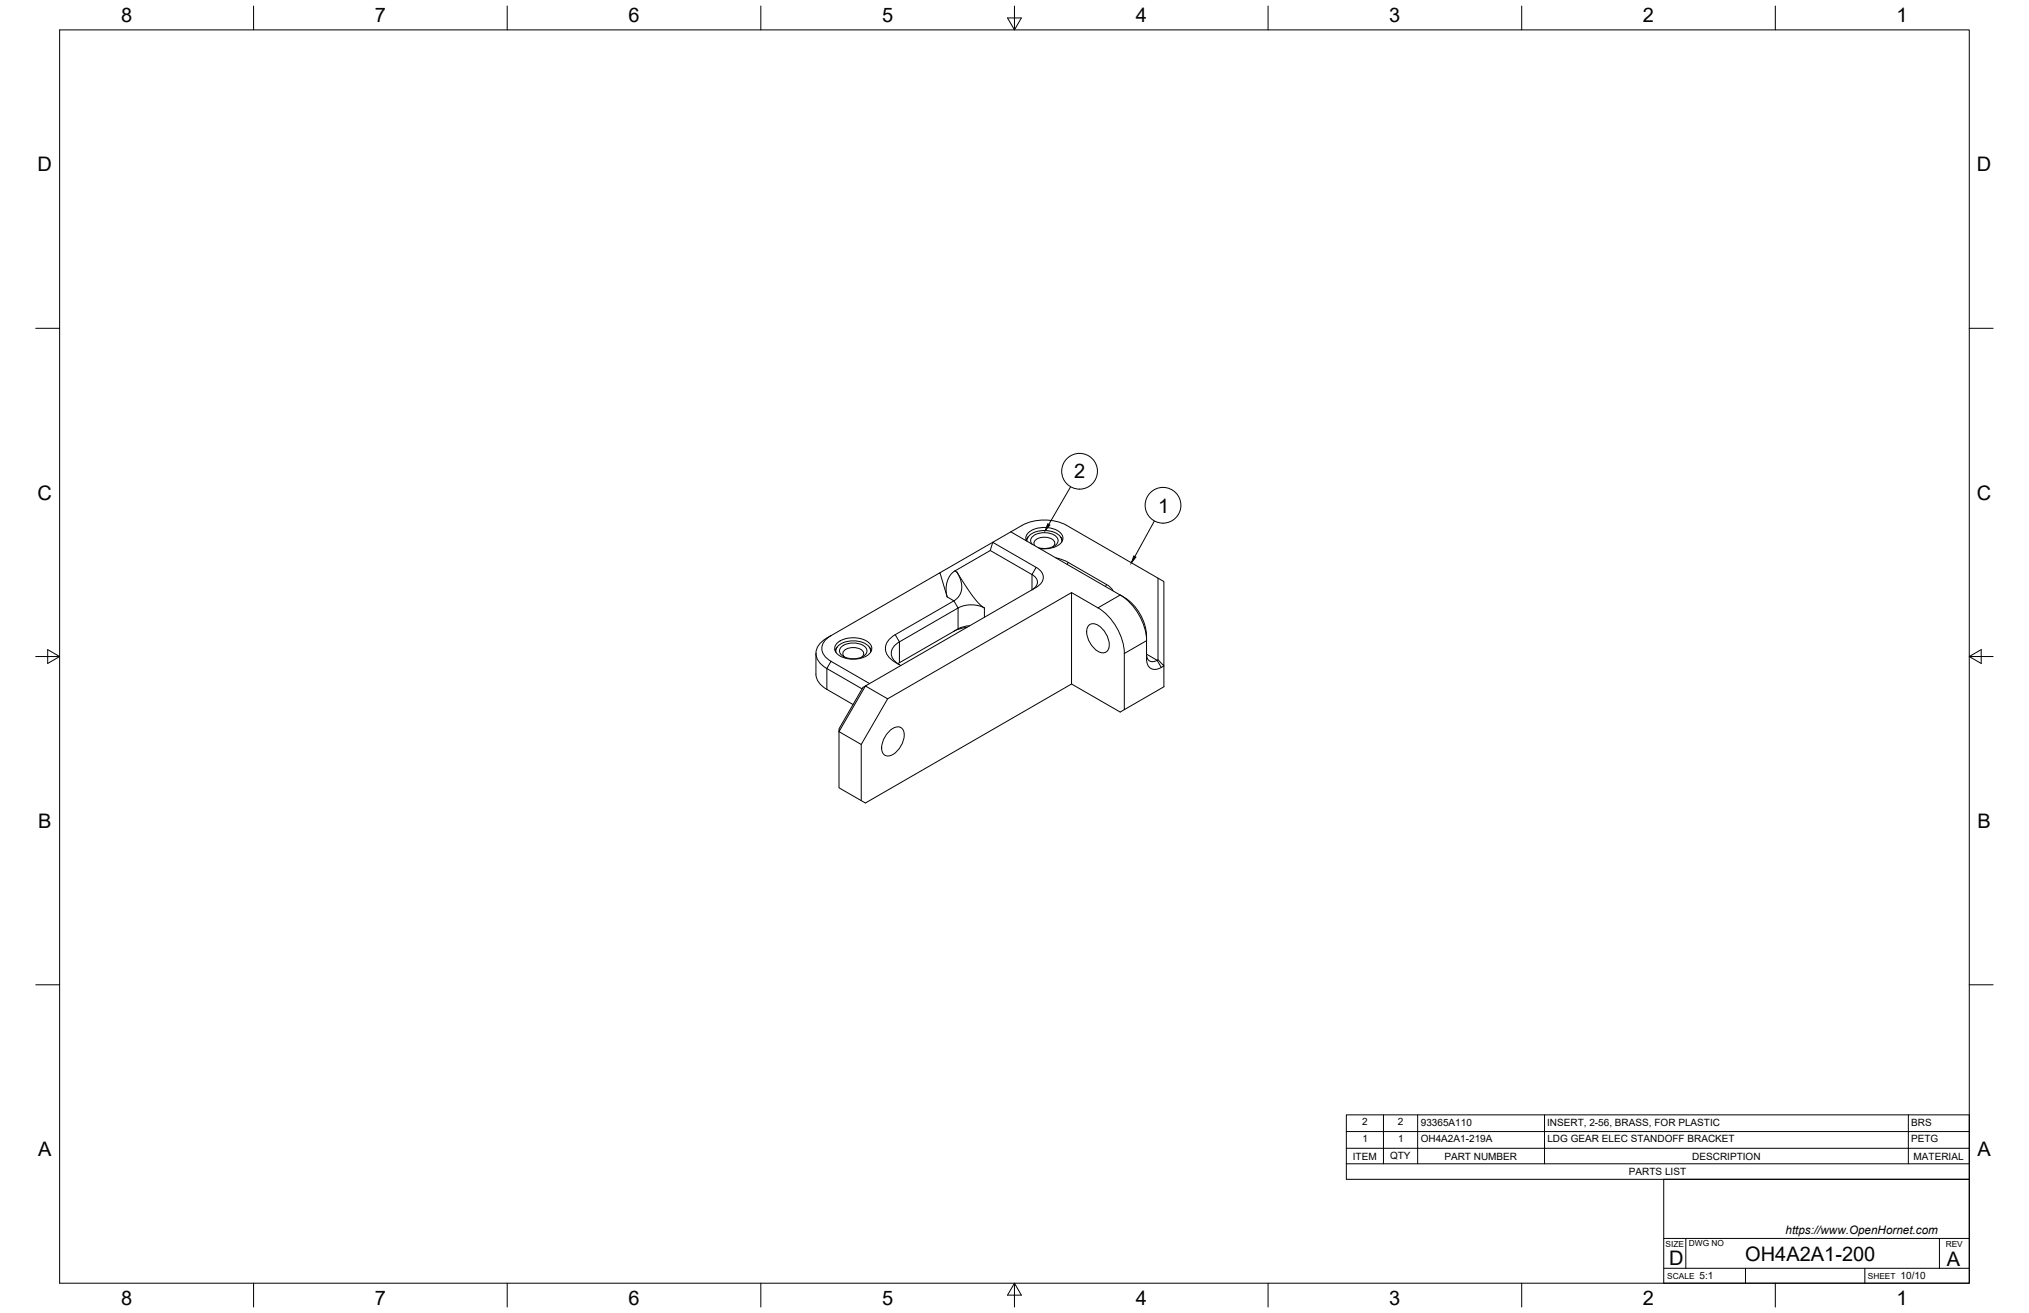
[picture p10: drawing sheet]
<svg xmlns="http://www.w3.org/2000/svg" width="864mm" height="559mm" viewBox="0 0 864 559" stroke-linecap="round" stroke-linejoin="round" font-family="sans-serif">
<!-- layer: Visible -->
<g fill="none" stroke="#000" stroke-width=".43">
<path d="M421.5 234.3l17.8 10.2a3.4 3.4 0 0 1 2.3 3.3 3.4 3.4 0 0 1-2.3 3.2M421.5 234.3l1-3.5-22.4 13M421.5 234.3l-15.1 8.7M422.5 230.8l7.7-4.4 46.6 26.8a20.8 20.8 0 0 1 11.2 19.5v7.8a3.8 3.8 0 0 0 1.9 4 3.8 3.8 0 0 0 4.4-.4l1.1-.7v8.9l-16.9 9.7v-23.9a24.7 24.7 0 0 0-11.2-19.4l-11.2-6.5-78.3 45.2-9.5-5.4 72.7-42a4.5 4.5 0 0 0 3.1-4.3 4.5 4.5 0 0 0-3.1-4.2zM430.2 226.4a28.2 28.2 0 0 1 8.6-4.3 21.3 21.3 0 0 1 15.2 1.5l38.9 22.5v34.7a2.83 2.83 0 0 1-3.3 .6 2.83 2.83 0 0 1-1.6-3M436.9 230.2a3.7 3.7 0 0 1 2.7-4.8 11 11 0 0 1 12.3 2.1 3.6 3.6 0 0 1-2.6 5.1l-3.7 .9h-3M437.1 230.3a5.4 5.4 0 0 1 5.5-4.4 9 9 0 0 1 9.1 3.1l.1 1.8M437.6 228.5l-.8 1.5M439.3 231.6a2.66 2.66 0 0 1 1.8-4.3 7.8 7.8 0 0 1 9.1 1.9 3.2 3.2 0 0 1-3 3.9l-2.6 .3-2.7-.3M440.4 232.2a2.36 2.36 0 0 1 2.4-3.4 5.3 5.3 0 0 1 6.1 2 1.83 1.83 0 0 1-.8 1.9M449.4 237.4l2.8 .8 2.5 1.2M451.4 228.5l.8 1.5"/>
<path d="M454.7 239.4l16.3 9.4M406.4 243a9.8 9.8 0 0 0-3.3 11l-3-10.2-46.4 26.7M456.1 252.2v38.9M471 248.8l1.7 1.2 1 1.4M476.8 253.2a24.8 24.8 0 0 1 11.2 19.5M492.9 246.1l2.5 1.4v35.9l-2.5-2.6M347.3 278v8.9a7.8 7.8 0 0 0 4.6 6.5l11.2 6.4M353.7 270.5l-1.8 1a7.1 7.1 0 0 0-4.2 8.5 9.1 9.1 0 0 0 4.2 4.5l15 8.7M353.7 270.5a5.8 5.8 0 0 0-3.3 7.7 8.4 8.4 0 0 0 3.3 3.2l16.4 9.5M355.8 277.7a3.9 3.9 0 0 1 3.3-4.3 10.6 10.6 0 0 1 10.8 1.9l.6 1.2v1.2M356.1 273.9a11.2 11.2 0 0 1 14.1 0 3.3 3.3 0 0 1-1.4 5.3 11.6 11.6 0 0 1-12.7-1.2 2.92 2.92 0 0 1 0-4.1zM356.3 275.4l-.9 1.5"/>
<path d="M358.4 275.1a8.4 8.4 0 0 1 10.1 .5 2.7 2.7 0 0 1-2 4.2 7.9 7.9 0 0 1-9-1.9 2.24 2.24 0 0 1 .9-2.8zM359.6 279.7a2.07 2.07 0 0 1-.7-2.3 2.07 2.07 0 0 1 1.9-1.4 5.7 5.7 0 0 1 6.7 1.7 1.8 1.8 0 0 1-.8 2M370 275.4l.9 1.5M411.6 267l-3 .6-2.6 1.1M412.7 266.3l-2.3 .3-2.6 1-25.7 14.9M463.6 265.9a4.6 4.6 0 0 1 5.9 2.1 8.4 8.4 0 0 1 2 8.8 3.7 3.7 0 0 1-5.7-.8 9.5 9.5 0 0 1-3-8.9zM367.3 292.5l1-.5-11.2 19.4v-1.2zM377.8 297.4l-11.2 19.4-9.5-5.4v23.9l11.2 6.5 87.8-50.7 20.7 11.9 1.7-1M382.8 282.9a5.1 5.1 0 0 1-2.6-7.4l2.6-2.3 25-14.4a12.3 12.3 0 0 1 11.2 0l-1.8-1.4-2.8-3.2-7.1-10.7a8.8 8.8 0 0 1 .8 10.3l-1.8 1.7-25.3 14.6a6.3 6.3 0 0 0-3.5 8.3 11.8 11.8 0 0 0 5.9 4.9M366.6 316.8v23.9M378.5 311.1a3.7 3.7 0 0 1 5.7-.8 8.6 8.6 0 0 1-2.6 9.6 3.7 3.7 0 0 1-5.7 .8 8.6 8.6 0 0 1 2.6-9.6z"/>
</g>
<!-- layer: Visible Narrow -->
<path d="M454.7 239.4l-.5 .8M403.1 254l2.9 1.7 1.8 3.1v8.9M406.4 243l.9 .5M419 258.8v3.9M441 241.5l-1.7 3v6.5M471 248.8l-.5 .8M476.8 253.2l-9.5 5.5M381 270.1l1.8 3.1v8.8M488 278.4l4.5 2.6 1.8 3.1M488 272.7l-9.5 5.4M353.7 281.5l-1.8 3v8.9" fill="none" stroke="#000" stroke-width=".43"/>
<!-- layer: Border -->
<g fill="none" stroke="#000" stroke-width=".43">
<path d="M25.4 12.7h812.8v533.4h-812.8zM107.9 2.6v10.1M215.9 2.6v10.1M323.8 2.6v10.1M428.8 7.6h5.9l-2.9 5.1zM431.8 2.6v10.1M539.7 2.6v10.1M647.7 2.6v10.1M755.6 2.6v10.1M15.2 139.7h10.2M838.2 139.7h10.1M15.2 279.4h10.2"/>
<path d="M20.3 276.5l5.1 2.9-5.1 3zM838.2 279.4l5.1-2.9v5.9zM838.2 279.4h10.1M15.2 419.1h10.2M838.2 419.1h10.1M107.9 546.1v10.2M215.9 546.1v10.2M323.8 546.1v10.2M431.8 546.1l2.9 5.1h-5.9zM431.8 546.1v10.2M539.7 546.1v10.2M647.7 546.1v10.2"/>
<path d="M755.6 546.1v10.2"/>
</g>
<!-- layer: Parts Lists -->
<path d="M573 474.5h265.2v27.4h-265.2zM588.8 474.5v20.8M603.4 474.5v20.8M657.4 474.5v20.8M812.2 474.5v20.8M573 495.3h265.2M573 488.7h265.2M573 481.6h265.2" fill="none" stroke="#000" stroke-width=".43"/>
<!-- layer: Balloons -->
<g fill="none" stroke="#000" stroke-width=".43">
<circle cx="459.5" cy="200.6" r="7.6"/>
<circle cx="495" cy="215" r="7.6"/>
</g>
<!-- layer: 0 -->
<path d="M446 222.9l.8 .5-1.9 2.4zM482.6 236.6l.9 .5-1.9 2.4z" fill="#000" stroke="#000" stroke-width=".43"/>
<path d="M455.7 207.2l-9.3 16M491.3 221.7l-8.3 15.2" fill="none" stroke="#000" stroke-width=".43"/>
<!-- layer: Titleblock -->
<path d="M708.1 501.9h130.1v44.2h-130.1zM708.1 539.8h130.1M708.1 527.1h130.1M717.5 527.1v12.7M742.9 539.8v6.3M793.7 539.8v6.3M825.5 527.1v12.7" fill="none" stroke="#000" stroke-width=".43"/>
<g font-size="8.5">
<text x="51.6" y="9.4">8</text>
<text x="159.5" y="9.4">7</text>
<text x="267.5" y="9.4">6</text>
<text x="375.4" y="9.3">5</text>
<text x="483.4" y="9.4">4</text>
<text x="591.3" y="9.4">3</text>
<text x="699.3" y="9.4">2</text>
<text x="807.2" y="9.4">1</text>
<text x="16" y="72.9">D</text>
<text x="841.4" y="72.9">D</text>
<text x="457.2" y="203.6">2</text>
<text x="16" y="212.6">C</text>
<text x="841.4" y="212.6">C</text>
<text x="493" y="218.1">1</text>
<text x="16.2" y="352.3">B</text>
<text x="841.7" y="352.3">B</text>
<text x="16.2" y="492">A</text>
<text x="841.7" y="492">A</text>
<text x="710.4" y="538.4">D</text>
<text x="742.8" y="536.7">OH4A2A1-200</text>
<text x="828.7" y="538.8">A</text>
<text x="51.6" y="555.5">8</text>
<text x="159.5" y="555.5">7</text>
<text x="267.5" y="555.5">6</text>
<text x="375.4" y="555.4">5</text>
<text x="483.4" y="555.5">4</text>
<text x="591.3" y="555.5">3</text>
<text x="699.3" y="555.5">2</text>
<text x="807.2" y="555.5">1</text>
</g>
<text font-size="5" x="760" y="525.2">https://www.OpenHornet.com</text>
<g font-size="4.3">
<text x="579.8" y="478.8">2</text>
<text x="595" y="478.8">2</text>
<text x="604.7" y="479.1">93365A110</text>
<text x="658.5" y="479.1">INSERT, 2-56, BRASS, FOR PLASTIC</text>
<text x="813.5" y="479.1">BRS</text>
<text x="579.9" y="485.9">1</text>
<text x="595.1" y="485.9">1</text>
<text x="604.7" y="486.2">OH4A2A1-219A</text>
<text x="658.6" y="486.2">LDG GEAR ELEC STANDOFF BRACKET</text>
<text x="813.4" y="486.2">PETG</text>
<text x="575.8" y="493.5">ITEM</text>
<text x="591.7" y="493.4">QTY</text>
<text x="614.8" y="493.5">PART NUMBER</text>
<text x="720.3" y="493.5">DESCRIPTION</text>
<text x="814.5" y="493.5">MATERIAL</text>
<text x="693.3" y="500.1">PARTS LIST</text>
<text x="723.4" y="544.5">5:1</text>
<text x="809" y="544.5">10/10</text>
</g>
<g font-size="3.5">
<text x="708.9" y="530.9">SIZE</text>
<text x="718.9" y="530.5">DWG NO</text>
<text x="828.2" y="530.9">REV</text>
<text x="709.6" y="544.2">SCALE</text>
<text x="795" y="544.2">SHEET</text>
</g>
</svg>
